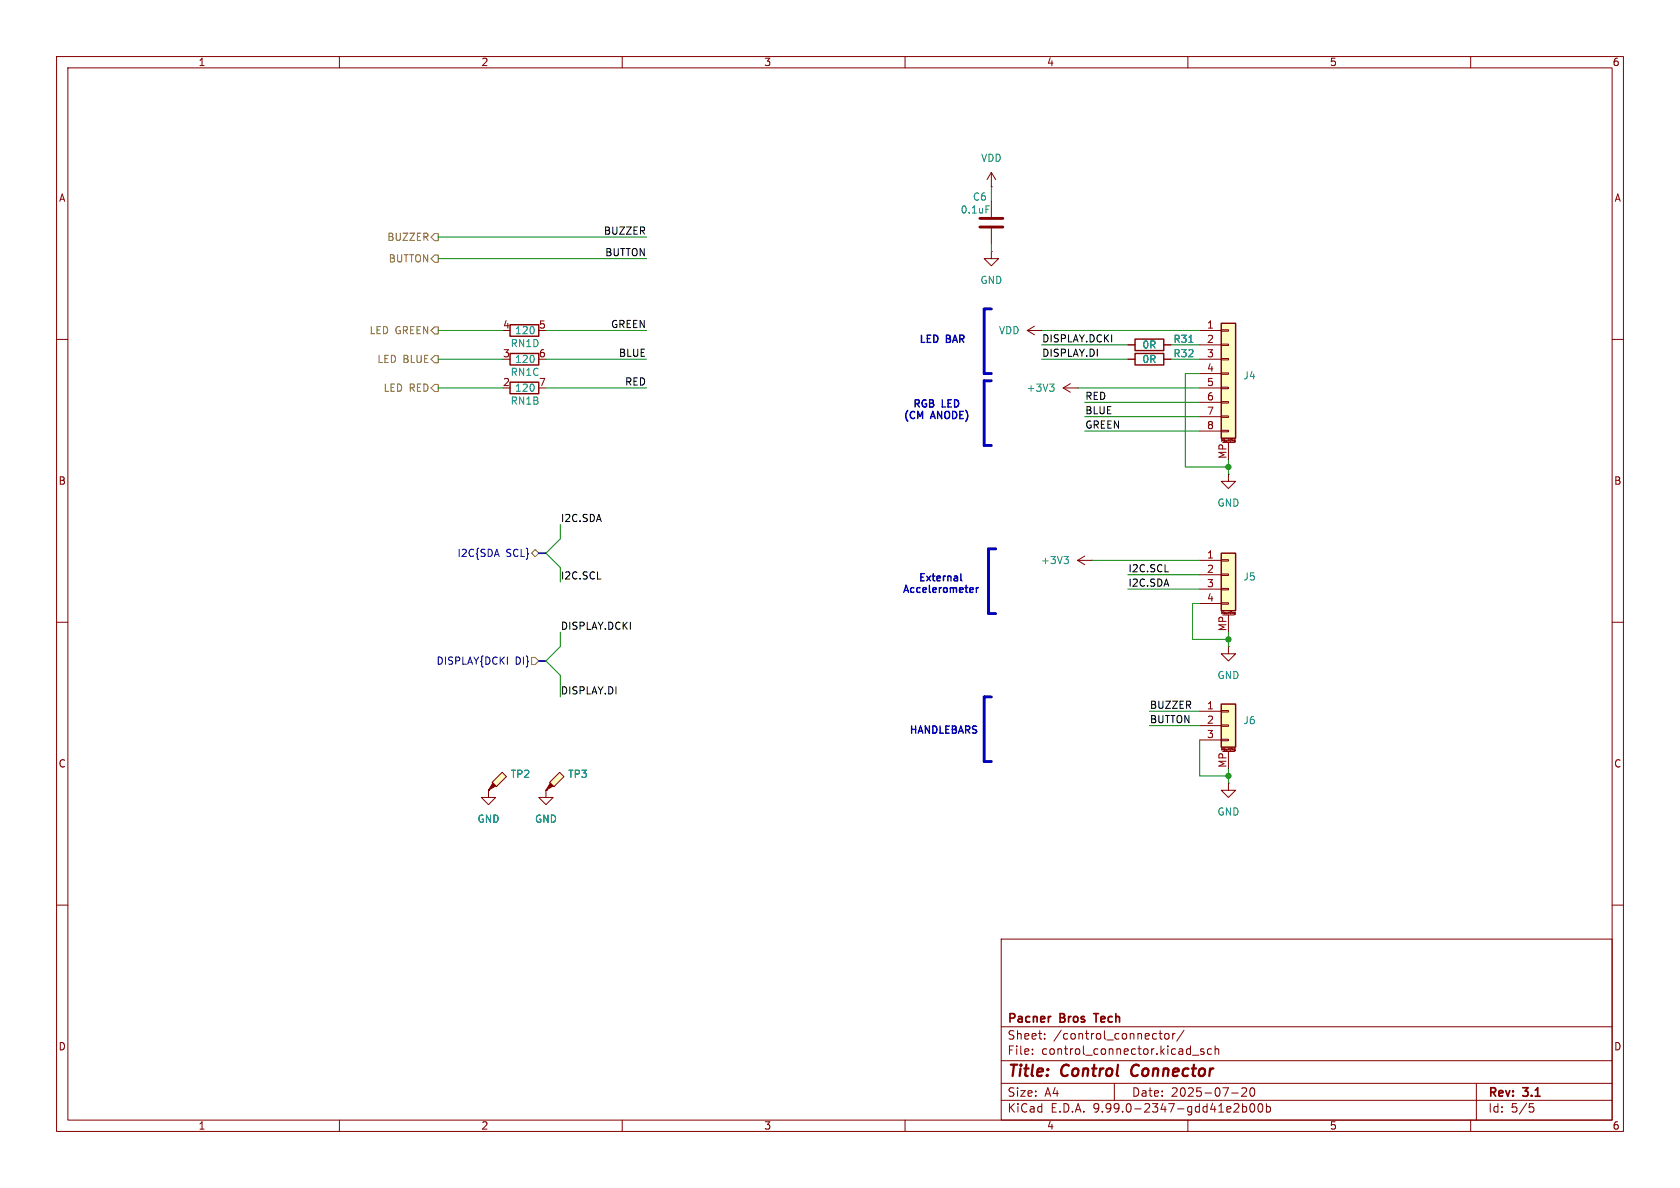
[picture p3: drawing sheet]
<svg xmlns="http://www.w3.org/2000/svg" width="297mm" height="210mm" viewBox="0 0 297 210" stroke-linecap="round" stroke-linejoin="round" font-family="sans-serif">
<path d="M0 0h297v210h-297z" fill="#fff" stroke="#fff" stroke-width=".18"/>
<g fill="none" stroke="#840000" stroke-width=".18">
<path d="M10 10h277v190h-277zM12 12h273v186h-273zM60 10v2M110 10v2M160 10v2M210 10v2M260 10v2M175.3 44.5v1.2h1.2l-1.2 1.3-1.3-1.3h1.3M175.3 44.5h.1M10 60h2M285 60h2M10 110h2"/>
<path d="M285 110h2M10 160h2M177 166h108v32h-108zM285 160h2M60 198v2M110 198v2M160 198v2M177 194.5h108M177 191.5h108M177 187.5h108M177 181.5h108M182.5 186.3v.1"/>
<path d="M182.5 185.5v.1M184.7 183.6v.1M184.7 182.8v.1M197 191.5v3M204.9 182.7h.6M205.1 182.2v1.3l.4 .2M206 182.8l.4-.1 .3 .3v.4l-.3 .3-.4-.1-.1-.2v-.4zM207.3 182.7v1M207.7 182.7l-.2 .1-.2 .2M209.3 182.1l-1.3 2M210 198v2M210.8 186.5h1.2"/>
<path d="M212.8 185.5l-.3-.1-.3 .2 .1 .2 .5 .2v.3h-.6M214.2 185.5l-.5-.1-.2 .3v.4l.1 .2h.6M214.8 185.5l.2-.1 .4 .1 .1 .9M214.8 184.9v1.5M217.7 193.2h1.2M218.4 195.1l.5 .1 .1 .3-.9 1.1h.9M219.5 192.4l.6-.1 .2 .1 .1 .3-.9 1.1h.9M219.7 195.7l.4-.1 .3 .3v.4l-.2 .2h-.5M219.7 195.1v1.5M221.1 192.4l.2-.1a.81 .81 0 0 1 .6 .6 .81 .81 0 0 1-.3 .8l-.1 .1a.81 .81 0 0 1-.4-1.4zM221.1 195.2l.2-.1a.81 .81 0 0 1 .6 .6 .81 .81 0 0 1-.3 .8l-.1 .1a.81 .81 0 0 1-.4-1.4zM222.5 195.2l.2-.1a.81 .81 0 0 1 .6 .6 .81 .81 0 0 1-.3 .8l-.1 .1a.81 .81 0 0 1-.4-1.4z"/>
<path d="M223.9 195.7l.4-.1 .3 .3v.4l-.1 .2h-.6M223.9 195.1v1.5M260 198v2M261 191.5v6.5M270.4 195.1h.7M270.5 195.7h.4l.3 .3-.2 .5-.5 .1"/>
</g>
<path d="M200.3 188.5a1.27 1.27 0 0 0 0 1.6" fill="none" stroke="#840000" stroke-width=".4"/>
<path d="M185.6 179.7h.2M193.3 179.2h.9" fill="none" stroke="#840000" stroke-width=".3"/>
<path d="M215.9 97.8h2.5v10.2h-2.5z" fill="#ffffc2"/>
<path d="M90.2 57.4h5v2h-5zM200.7 59.9h5v2.1h-5zM90.2 62.5h5v2h-5zM215.9 97.8h2.5v10.2h-2.5z" fill="none" stroke="#840000" stroke-width=".25"/>
<g fill="none" stroke="#840000" stroke-width=".18">
<path d="M199.4 61h1.3M205.7 61h1.3M212.1 99.1h3.8M215.9 98.9h1.3v.3h-1.3zM217.2 83.8v1.3h1.2l-1.2 1.3-1.3-1.3h1.3M217.2 83.8h.1M212.1 101.6h3.8M212.1 104.1h3.8M212.1 106.7h3.8M215.9 101.5h1.3v.2h-1.3zM215.9 104h1.3v.3h-1.3zM215.9 106.6h1.3v.2h-1.3z"/>
<path d="M216.2 108.7h2M217.2 114.3v1.3h1.2l-1.2 1.2-1.3-1.2h1.3M217.2 114.3h.1M217.2 108.7v3.1M218.2 108.6h.1M218.2 108.3v.2h.2M218.2 108.3h.1M218.2 108.3h.2M218.3 108.6h.1M218.4 108.2l-.1 .4"/>
</g>
<path d="M210.2 60.5h.7" fill="none" stroke="#008484" stroke-width=".18"/>
<path d="M215.9 57.2h2.5v20.3h-2.5z" fill="#ffffc2"/>
<path d="M215.9 57.2h2.5v20.3h-2.5zM200.7 62.5h5v2h-5z" fill="none" stroke="#840000" stroke-width=".25"/>
<g fill="none" stroke="#840000" stroke-width=".18">
<path d="M212.1 58.4h3.8M215.9 58.3h1.3v.2h-1.3zM199.4 63.5h1.3M205.7 63.5h1.3M212.1 61h3.8M212.1 63.5h3.8M212.1 66h3.8M212.1 68.6h3.8M212.1 71.1h3.8M212.1 73.7h3.8M212.1 76.2h3.8M215.9 60.8h1.3v.3h-1.3z"/>
<path d="M215.9 63.4h1.3v.2h-1.3zM215.9 65.9h1.3v.3h-1.3zM215.9 68.5h1.3v.2h-1.3zM215.9 71h1.3v.2h-1.3zM215.9 73.5h1.3v.3h-1.3zM215.9 76.1h1.3v.2h-1.3zM216.2 78.2h2M217.2 78.2v3.1M218.2 78h.1M218.2 77.8v.2M218.2 77.8h.2v.3h-.2M218.2 78h.2"/>
<path d="M218.2 77.8h.1M190.5 99.1l1.3 .7M190.5 99.1h2.5M191.8 98.3l-1.3 .8M193 99.1h.1"/>
</g>
<path d="M188.1 98.4h.8l-.4 .5M188.6 98.9l.3 .2v.3l-.3 .2" fill="none" stroke="#008484" stroke-width=".18"/>
<path d="M215.9 124.5h2.5v7.6h-2.5z" fill="#ffffc2"/>
<path d="M215.9 124.5h2.5v7.6h-2.5z" fill="none" stroke="#840000" stroke-width=".25"/>
<g fill="none" stroke="#840000" stroke-width=".18">
<path d="M175.3 33h.1M175.3 30.5l-.8 1.3M175.3 30.5l.7 1.3M175.3 30.5v2.5M175.3 35.6v2.8M175.3 40.4v2.8M86.4 139.7v1.3h1.2l-1.2 1.2-1.3-1.2h1.3M86.4 139.7h.1M212.1 125.7h3.8M212.1 128.3h3.8M212.1 130.8h3.8M215.9 125.6h1.3v.3h-1.3z"/>
<path d="M215.9 128.1h1.3v.3h-1.3zM215.9 130.7h1.3v.2h-1.3zM216.2 132.8h2M217.2 138.4v1.3h1.2l-1.2 1.3-1.3-1.3h1.3M217.2 138.4h.1M217.2 132.8v3.1M218.2 132.7h.1M218.2 132.4v.2h.2M218.2 132.4h.1M218.2 132.4h.2M218.3 132.7h.1M218.4 132.4l-.1 .3"/>
</g>
<path d="M173.2 38.6h4.1M173.2 40.1h4.1" fill="none" stroke="#840000" stroke-width=".51"/>
<path d="M174.3 36.4h.6" fill="none" stroke="#008484" stroke-width=".18"/>
<path d="M87 138.3l1.8-1.8 .7 .8-1.7 1.8z" fill="#ffffc2"/>
<path d="M87.1 138.4l.5 .5-1.2 .8z" fill="#840000" stroke="#840000" stroke-width=".18"/>
<path d="M86.4 139.7h.1M87 138.3l1.8-1.8 .7 .8-1.7 1.8z" fill="none" stroke="#840000" stroke-width=".18"/>
<path d="M97.2 138.3l1.7-1.8 .8 .8-1.8 1.8z" fill="#ffffc2"/>
<path d="M97.3 138.4l.5 .5-1.3 .8z" fill="#840000" stroke="#840000" stroke-width=".18"/>
<path d="M181.6 58.4l1.3 .8M181.6 58.4h2.5M182.9 57.7l-1.3 .7M184.1 58.4h.1M188 68.6l1.2 .7M188 68.6h2.5M189.2 67.8l-1.2 .8M190.5 68.6h.1M96.5 139.7h.1M96.5 139.7v1.3h1.3l-1.3 1.2-1.3-1.2h1.3M97.2 138.3l1.7-1.8 .8 .8-1.8 1.8z" fill="none" stroke="#840000" stroke-width=".18"/>
<path d="M185.6 67.9h.7l-.4 .5M186.1 68.4l.2 .2v.3l-.2 .3" fill="none" stroke="#008484" stroke-width=".18"/>
<path d="M90.2 67.6h5v2h-5z" fill="none" stroke="#840000" stroke-width=".25"/>
<path d="M76.8 45.1h.7v1.3h-.7l-.6-.7zM76.8 41.3h.7v1.2h-.7l-.6-.6zM76.8 57.8h.7v1.3h-.7l-.6-.7zM76.8 62.9h.7v1.2h-.7l-.6-.6zM76.8 67.9h.7v1.3h-.7l-.6-.6zM94 97.8l.6-.6 .6 .6-.6 .6zM94 116.2h.6l.6 .6-.6 .7h-.6z" fill="none" stroke="#848400" stroke-width=".18"/>
<path d="M174 54.6h1.3M174 67.3v11.4M174 66h1.3M176 97h-1.2v11.5h1.2M175.3 123.2h-1.3v11.4h1.3" fill="none" stroke="#0000c2" stroke-width=".51"/>
<circle cx="174" cy="66" r=".25" fill="#0000c2"/>
<path d="M174 54.6v11.4M174 67.3h1.3M174 78.7h1.3" fill="none" stroke="#0000c2" stroke-width=".51"/>
<path d="M95.2 97.8h1.3M95.2 116.8h1.3" fill="none" stroke="#000084" stroke-width=".3"/>
<g fill="none" stroke="#008400" stroke-width=".18">
<path d="M175.3 33v2.6M77.5 45.7h36.8M77.5 58.4h11.4M77.5 41.9h36.8M96.5 58.4h17.8M175.3 43.2v1.3M184.1 58.4h28M77.5 63.5h11.4M77.5 68.6h11.4M96.5 63.5h17.8M96.5 68.6h17.8M184.1 63.5h15.3"/>
<path d="M184.1 61h15.3M190.5 68.6h21.6M191.8 71.1h20.3M191.8 73.7h20.3M191.8 76.2h20.3M207 63.5h5.1M207 61h5.1M212.1 66h-2.6v16.6h7.7M99.1 92.7v2.6l-2.6 2.5 2.6 2.5v2.6M193 99.1h19.1M217.2 81.3v2.5M99.1 111.8v2.5l-2.6 2.5 2.6 2.6v3.8"/>
<path d="M199.4 101.6h12.7M199.4 104.1h12.7M212.1 106.7h-1.3v6.3h6.4M217.2 111.8v2.5M203.2 125.7h8.9M203.2 128.3h8.9M212.1 130.8v6.4h5.1M217.2 135.9v2.5"/>
</g>
<path d="M169.9 101.4v1.1l.2 .2M172.6 103.9v.8M173 103.9l-.4 .2" fill="none" stroke="#0000c2" stroke-width=".25"/>
<path d="M199.4 63.5h1.3M199.4 61h1.3M205.7 63.5h1.3M205.7 61h1.3M86.4 139.7h.1M96.5 139.7h.1" fill="none" stroke="#840000" stroke-width=".18"/>
<path d="M210.2 60.5h.7" fill="none" stroke="#008484" stroke-width=".18"/>
<g fill="#008400" stroke="#008400" stroke-width=".18">
<circle cx="217.2" cy="82.6" r=".46"/>
<circle cx="217.2" cy="113" r=".46"/>
<circle cx="217.2" cy="137.2" r=".46"/>
</g>
<g font-size="2.8" fill="#840000">
<text x="178" y="190.9">Title:</text>
<text x="187.7" y="190.9">Control</text>
<text x="200.8" y="190.9">Connector</text>
</g>
<g font-size="2.1" fill="#840000">
<text x="178" y="184">Sheet:</text>
<text x="178" y="181.2">Pacner</text>
<text x="186.2" y="184">/control_connector/</text>
<text x="187.5" y="181.2">Bros</text>
<text x="194.2" y="181.2">Tech</text>
<text x="178" y="186.7">File:</text>
<text x="184.1" y="186.7">control_connector.kicad_sch</text>
<text x="178" y="196.9">KiCad</text>
<text x="178" y="194.1">Size:</text>
<text x="184.7" y="194.1">A4</text>
<text x="185.7" y="196.9">E.D.A.</text>
<text x="193.3" y="196.9">9.99.0-2347-gdd41e2b00b</text>
<text x="200" y="194.1">Date:</text>
<text x="207" y="194.1">2025-07-20</text>
<text x="263" y="194.3">Rev:</text>
<text x="263" y="196.9">Id:</text>
<text x="267.1" y="196.9">5/5</text>
<text x="269.4" y="194.3">3.1</text>
</g>
<g font-size="1.8" fill="#840000">
<text x="35" y="11.9">1</text>
<text x="85" y="11.9">2</text>
<text x="135" y="11.9">3</text>
<text x="185" y="11.9">4</text>
<text x="235" y="11.9">5</text>
<text x="285" y="11.9">6</text>
<text x="10.3" y="35.9">A</text>
<text x="285.3" y="35.9">A</text>
<text x="88.8" y="58.2">4</text>
<text x="95.2" y="58.2">5</text>
<text x="213.3" y="58.2">1</text>
<text x="88.8" y="63.2">3</text>
<text x="95.2" y="63.2">6</text>
<text x="213.3" y="60.7">2</text>
<text x="213.3" y="63.2">3</text>
<text x="213.3" y="65.8">4</text>
<text x="88.8" y="68.3">2</text>
<text x="95.2" y="68.3">7</text>
<text x="213.3" y="68.3">5</text>
<text x="213.3" y="70.9">6</text>
<text x="213.3" y="73.4">7</text>
<text x="213.3" y="75.9">8</text>
<text x="216.9" y="81.2" transform="rotate(-90 216.9 81.2)">MP</text>
<text x="10.3" y="85.9">B</text>
<text x="285.3" y="85.9">B</text>
<text x="213.3" y="98.8">1</text>
<text x="213.3" y="101.3">2</text>
<text x="213.3" y="103.9">3</text>
<text x="213.3" y="106.4">4</text>
<text x="216.9" y="111.7" transform="rotate(-90 216.9 111.7)">MP</text>
<text x="213.3" y="125.5">1</text>
<text x="213.3" y="128">2</text>
<text x="213.3" y="130.6">3</text>
<text x="10.3" y="135.9">C</text>
<text x="216.9" y="135.8" transform="rotate(-90 216.9 135.8)">MP</text>
<text x="285.3" y="135.9">C</text>
<text x="10.3" y="185.9">D</text>
<text x="285.3" y="185.9">D</text>
<text x="35" y="199.9">1</text>
<text x="85" y="199.9">2</text>
<text x="135" y="199.9">3</text>
<text x="185" y="199.9">4</text>
<text x="235" y="199.9">5</text>
<text x="285" y="199.9">6</text>
</g>
<g font-size="1.8" fill="#008484">
<text x="173.3" y="28.8">VDD</text>
<text x="171.9" y="35.7">C6</text>
<text x="169.7" y="37.9">0.1uF</text>
<text x="173.2" y="50.4">GND</text>
<text x="90.9" y="59.3">120</text>
<text x="176.5" y="59.3">VDD</text>
<text x="90.2" y="61.6">RN1D</text>
<text x="90.9" y="64.4">120</text>
<text x="201.9" y="61.8">0R</text>
<text x="201.9" y="64.4">0R</text>
<text x="207.3" y="60.8">R31</text>
<text x="207.3" y="63.3">R32</text>
<text x="90.2" y="66.6">RN1C</text>
<text x="90.2" y="71.7">RN1B</text>
<text x="90.9" y="69.4">120</text>
<text x="181.4" y="69.4">+3V3</text>
<text x="219.7" y="67.3">J4</text>
<text x="215.1" y="89.8">GND</text>
<text x="183.9" y="99.9">+3V3</text>
<text x="219.7" y="102.8">J5</text>
<text x="215.1" y="120.2">GND</text>
<text x="219.7" y="128.2">J6</text>
<text x="90.2" y="137.7">TP2</text>
<text x="100.3" y="137.7">TP3</text>
<text x="84.3" y="145.6">GND</text>
<text x="94.5" y="145.6">GND</text>
<text x="215.1" y="144.4">GND</text>
</g>
<g font-size="1.8">
<text x="106.7" y="41.6">BUZZER</text>
<text x="106.9" y="45.4">BUTTON</text>
<text x="107.9" y="58.1">GREEN</text>
<text x="109.3" y="63.2">BLUE</text>
<text x="184.1" y="60.6">DISPLAY.DCKI</text>
<text x="184.1" y="63.2">DISPLAY.DI</text>
<text x="110.4" y="68.2">RED</text>
<text x="191.8" y="70.8">RED</text>
<text x="191.8" y="73.3">BLUE</text>
<text x="191.8" y="75.9">GREEN</text>
<text x="99.1" y="92.4">I2C.SDA</text>
<text x="199.4" y="101.3">I2C.SCL</text>
<text x="99.1" y="102.5">I2C.SCL</text>
<text x="199.4" y="103.8">I2C.SDA</text>
<text x="99.1" y="111.4">DISPLAY.DCKI</text>
<text x="99.1" y="122.8">DISPLAY.DI</text>
<text x="203.2" y="125.4">BUZZER</text>
<text x="203.2" y="127.9">BUTTON</text>
</g>
<g font-size="1.8" fill="#848400">
<text x="68.4" y="42.8">BUZZER</text>
<text x="68.6" y="46.6">BUTTON</text>
<text x="65.2" y="59.3">LED GREEN</text>
<text x="66.6" y="64.4">LED BLUE</text>
<text x="67.7" y="69.4">LED RED</text>
</g>
<g font-size="1.8" fill="#0000c2">
<text x="162.3" y="61">LED</text>
<text x="167.3" y="61">BAR</text>
<text x="159.6" y="74.4">(CM</text>
<text x="161.2" y="72.4">RGB</text>
<text x="164.6" y="74.4">ANODE)</text>
<text x="166.5" y="72.4">LED</text>
<text x="159.4" y="105.2">Accelerometer</text>
<text x="162.2" y="103.1">External</text>
<text x="160.6" y="130.1">HANDLEBARS</text>
</g>
<g font-size="1.8" fill="#000084">
<text x="80.8" y="98.7">I2C{SDA</text>
<text x="89.4" y="98.7">SCL}</text>
<text x="77.1" y="117.7">DISPLAY{DCKI</text>
<text x="91.1" y="117.7">DI}</text>
</g>
<g font-size=".5" fill="#840000">
<text x="215.8" y="78.2">Mounting</text>
<text x="215.8" y="108.7">Mounting</text>
<text x="215.8" y="132.8">Mounting</text>
</g>
</svg>
